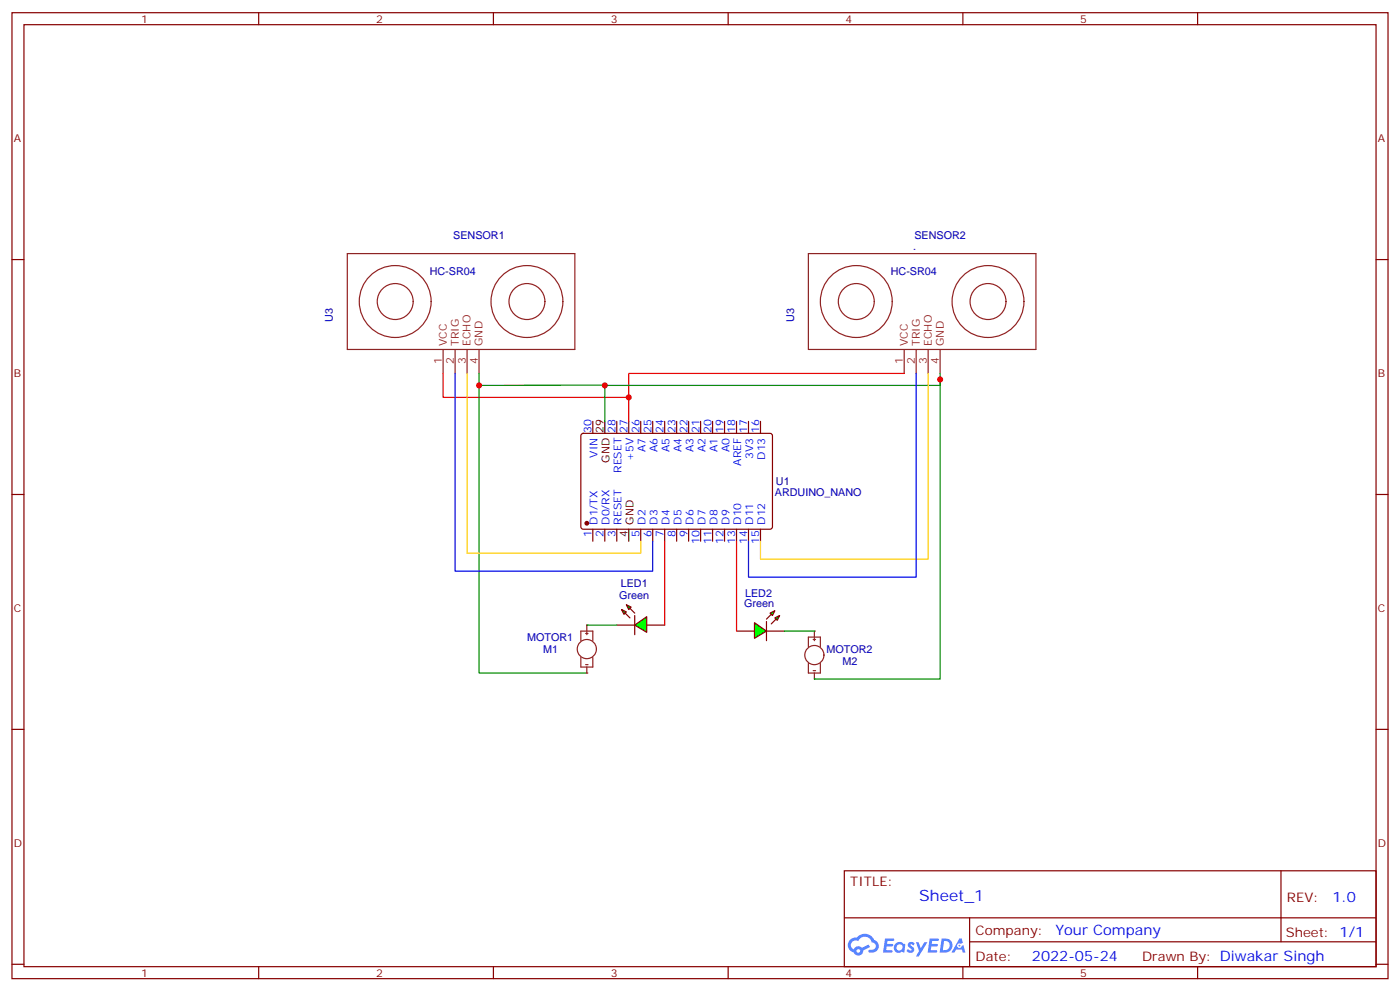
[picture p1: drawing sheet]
<svg xmlns="http://www.w3.org/2000/svg" width="412mm" height="292mm" viewBox="0 0 412 292" stroke-linecap="round" stroke-linejoin="round" font-family="sans-serif">
<g fill="none" stroke="#870000" stroke-width=".35">
<path d="M3.5 3.7h405.4v284.4h-405.4zM7.1 7.3h398.2v277.3h-398.2zM76.2 3.7v3.6M145.3 3.7v3.6M214.5 3.7v3.6M283.6 3.7v3.6M352.8 3.7v3.6M3.5 76.4h3.6M405.3 76.4h3.6M3.5 145.6h3.6M405.3 145.6h3.6M3.5 214.7h3.6"/>
<path d="M405.3 214.7h3.6M248.7 256.3h156.6v28.3h-156.6zM377.3 256.4v20.8M248.7 270.2h156.5M285.6 277.2h119.6M285.6 270.2v14.1M3.5 283.8h3.6M76.2 284.6v3.5M145.3 284.6v3.5M214.5 284.6v3.5M283.6 284.6v3.5M352.8 284.6v3.5"/>
<path d="M405.3 283.8h3.6"/>
</g>
<g fill="#5487ff">
<path d="M267.7 277.5a1.22 1.22 0 0 1 1.7 .3l-.4 .5a.47 .47 0 0 0-.3-.4 .47 .47 0 0 0-.5 .2l.1 .3a1.14 1.14 0 0 1 .8 1.7 1.14 1.14 0 0 1-1.9 0l-.2-.2 .5-.5 .7 .4a.29 .29 0 0 0 .3-.3 .29 .29 0 0 0-.2-.3 1.04 1.04 0 0 1-.6-1.7z"/>
<path d="M260.7 276.3h2.4l.3 .1-.2 .5-1.8 .1-.1 .9h1.5l.3 .3-.3 .4h-1.6l-.2 1.1h1.7l.2 .3-.2 .4h-2.6z"/>
<path d="M273.8 276.3h2.4l.3 .1-.1 .5-1.8 .1-.2 .9h1.6l.3 .3-.4 .4h-1.6l-.1 1.1h1.7l.2 .3-.2 .4h-2.6z"/>
<path d="M282.6 276.3h.7l.3 1.2-.6 .3a.69 .69 0 0 0-1 .3 .69 .69 0 0 0 .4 1 .69 .69 0 0 0 .9-.6l.5-.3 .6 2.2h-.8l-.2-.9h-1.8l-.5 .9h-.8z"/>
<path d="M269.8 277.3h.8l.6 1.9 1.1-1.9h.9l-2.6 4.2h-.8l.9-1.5z"/>
<path d="M277.4 276.3l-.6 4.1h1.3a2.11 2.11 0 0 0 2.5-2.1 2.11 2.11 0 0 0-2.5-2zM278.1 277a1.39 1.39 0 0 1 1.7 1.4 1.39 1.39 0 0 1-1.8 1.3h-.3z"/>
<path d="M263.7 277.9a1.54 1.54 0 0 0-.1 2.1 1.54 1.54 0 0 0 2.2 .2l.6 .2 .3-2.3-.2-.2-.4-.1a1.49 1.49 0 0 0-2.4 .1zM264 278.9a.94 .94 0 0 1 1.8 0 .94 .94 0 0 1-1.8 0z"/>
<path d="M250.4 276.6a2.18 2.18 0 0 0 1.1 3.8 1.44 1.44 0 0 0 1.6 .9 1.44 1.44 0 0 0 1.2-1.5l2-1-.5-.7-1.9 .9a1.47 1.47 0 0 0-2.4 .5 1.39 1.39 0 0 1-.7-2 1.39 1.39 0 0 1 2-.5 2.12 2.12 0 0 1 2.2-1.3 2.12 2.12 0 0 1 1.9 1.7 1.14 1.14 0 0 1 1.1 1.4 1.14 1.14 0 0 1-1.7 .8 .43 .43 0 0 0-.5 .3 .43 .43 0 0 0 .4 .5 1.98 1.98 0 0 0 2.5-1.2 1.98 1.98 0 0 0-1.2-2.5 3.1 3.1 0 0 0-5.3-.7l-.9 .1zM252.3 279.9a.55 .55 0 0 1 1.1 0 .55 .55 0 0 1-1.1 0z"/>
<circle cx="282.6" cy="278.4" r=".26"/>
</g>
<g fill="none" stroke="#870000" stroke-width=".35">
<path d="M171.3 127.8l.5-.2h55.3l.4 .7v27.1l-.7 .4-55.3-.1-.4-.6v-26.8zM174.6 124v3.6M181.7 124v3.6M185.2 124v3.6M188.7 124v3.6M192.3 124v3.6M195.8 124v3.6M199.3 124v3.6M202.8 124v3.6M206.4 124v3.6M209.9 124v3.6M213.4 124v3.6"/>
<path d="M217 124v3.6M220.5 124v3.6M224 124v3.6M174.6 155.8v3.5M178.2 155.8v3.5M181.7 155.8v3.5M188.7 155.8v3.5M192.3 155.8v3.5M195.8 155.8v3.5M199.3 155.8v3.5M202.8 155.8v3.5M206.4 155.8v3.5"/>
<path d="M209.9 155.8v3.5M213.4 155.8v3.5M217 155.8v3.5M220.5 155.8v3.5M224 155.8v3.5M181.7 184h5.3M190.5 184h5.3"/>
</g>
<circle cx="172.9" cy="154" r=".53" fill="#870000" stroke="#870000" stroke-width=".35"/>
<path d="M178.2 124v3.6M185.2 155.8v3.5" fill="none" stroke="#000" stroke-width=".35"/>
<g fill="none" stroke="#8c2424" stroke-width=".35">
<path d="M102.3 74.6h67v28.3h-67zM238.1 74.6h67.1v28.3h-67.1zM130.5 102.9v7M134.1 102.9v7M137.6 102.9v7M141.1 102.9v7M266.3 102.9v7M269.9 102.9v7M273.4 102.9v7M276.9 102.9v7"/>
<circle cx="116.4" cy="88.8" r="10.6"/>
<circle cx="116.4" cy="88.8" r="5.3"/>
<circle cx="155.2" cy="88.8" r="10.6"/>
<circle cx="155.2" cy="88.8" r="5.3"/>
<circle cx="252.2" cy="88.8" r="10.6"/>
<circle cx="252.2" cy="88.8" r="5.3"/>
<circle cx="291" cy="88.8" r="10.6"/>
<circle cx="291" cy="88.8" r="5.3"/>
</g>
<g fill="#0f0" stroke="#870000" stroke-width=".35">
<path d="M183.1 179.4l1.4 .7-.7 .7z"/>
<path d="M184.5 178l1.4 .7-.7 .7z"/>
</g>
<g fill="#870000" stroke="#870000" stroke-width=".35">
<path d="M184.1 180.5l1.5 1.4z"/>
<path d="M185.6 179.1l1.4 1.4z"/>
</g>
<path d="M187 181.2v5.6z" fill="#f00" stroke="#870000" stroke-width=".35"/>
<path d="M187 184l3.5-2.5v4.6z" fill="#0f0" stroke="#870000" stroke-width=".35"/>
<path d="M217 185.8h5.2M225.8 185.8h5.3" fill="none" stroke="#870000" stroke-width=".35"/>
<g fill="#0f0" stroke="#870000" stroke-width=".35">
<path d="M228.2 181.9l1.5-.7-.7 1.4z"/>
<path d="M226.8 180.5l1.4-.7-.7 1.4z"/>
</g>
<g fill="#870000" stroke="#870000" stroke-width=".35">
<path d="M227.2 183.7l1.4-1.5z"/>
<path d="M225.8 182.2l1.4-1.4z"/>
</g>
<path d="M225.8 183v5.6z" fill="#f00" stroke="#870000" stroke-width=".35"/>
<path d="M222.2 183.3l3.6 2.5-3.6 2.1z" fill="#0f0" stroke="#870000" stroke-width=".35"/>
<path d="M130.5 109.9v7.1h54.7M266.3 109.9h-81.1v14.1M195.8 159.3v24.7M217 159.3v26.5" fill="none" stroke="#f00" stroke-width=".35"/>
<path d="M276.9 109.9v3.6h-98.7M178.2 124v-10.6l-37.1 .1v84.6h31.8" fill="none" stroke="#008700" stroke-width=".35"/>
<path d="M137.6 109.9v52.9h51.1v-3.5M273.4 109.9v54.7h-49.4v-5.3" fill="none" stroke="#fc0" stroke-width=".35"/>
<path d="M134.1 109.9v58.2h58.2v-8.8M269.9 109.9v60h-49.4v-10.6" fill="none" stroke="#00f" stroke-width=".35"/>
<g fill="none" stroke="#8c2424" stroke-width=".35">
<path d="M171.1 188.6v-2.8h3.5v2.8M171.1 193.5v2.9h3.5v-2.9M172.5 186.5h.7M172.5 195.7h.7M172.9 184v1.8M172.9 186.1v.7M172.9 196.4v1.7"/>
<circle cx="172.9" cy="191.1" r="2.82"/>
</g>
<g fill="#8c2424">
<circle cx="172.9" cy="184" r=".18"/>
<circle cx="172.9" cy="198.1" r=".18"/>
</g>
<g fill="none" stroke="#8c2424" stroke-width=".35">
<path d="M238.1 190.4v-2.9h3.6v2.9M238.1 195.3v2.8h3.6v-2.8M239.5 188.2h.7M239.5 197.4h.7M239.9 185.8v1.7M239.9 187.9v.7M239.9 198.1v1.8"/>
<circle cx="239.9" cy="192.8" r="2.82"/>
</g>
<g fill="#8c2424">
<circle cx="239.9" cy="185.8" r=".18"/>
<circle cx="239.9" cy="199.9" r=".18"/>
</g>
<path d="M141.1 109.9v3.6M276.9 111.7v88.2h-37M172.9 184h8.8M231.1 185.8h8.8" fill="none" stroke="#008700" stroke-width=".35"/>
<g fill="#c00">
<circle cx="185.2" cy="117" r=".88"/>
<circle cx="276.9" cy="111.7" r=".88"/>
<circle cx="178.2" cy="113.5" r=".88"/>
<circle cx="141.1" cy="113.5" r=".88"/>
</g>
<text font-size="4.6" fill="#00f" x="270.8" y="265.4">Sheet_1</text>
<g font-size="4.2" fill="#00f">
<text x="392.5" y="265.6">1.0</text>
<text x="310.9" y="275.2">Your Company</text>
<text x="304" y="283">2022-05-24</text>
</g>
<g font-size="3.9" fill="#800">
<text x="250.5" y="260.9">TITLE:</text>
<text x="379.1" y="265.6">REV:</text>
<text x="287.4" y="275.1">Company:</text>
<text x="378.7" y="275.7">Sheet: 1/1</text>
<text x="287.4" y="282.8">Date:</text>
<text x="336.4" y="282.9">Drawn By: Diwakar Singh</text>
</g>
<g font-size="3.2" fill="#800">
<text x="41.6" y="6.7">1</text>
<text x="110.8" y="6.7">2</text>
<text x="179.9" y="6.7">3</text>
<text x="249.1" y="6.7">4</text>
<text x="318.2" y="6.7">5</text>
<text x="4.1" y="41.8">A</text>
<text x="405.9" y="41.8">A</text>
<text x="4.1" y="111">B</text>
<text x="405.9" y="111">B</text>
<text x="4.1" y="180.1">C</text>
<text x="405.9" y="180.1">C</text>
<text x="4.1" y="249.3">D</text>
<text x="405.9" y="249.3">D</text>
<text x="41.6" y="287.5">1</text>
<text x="110.8" y="287.5">2</text>
<text x="179.9" y="287.5">3</text>
<text x="249.1" y="287.5">4</text>
<text x="318.2" y="287.5">5</text>
</g>
<g font-size="3.2" fill="#000080">
<text x="133.5" y="70.5">SENSOR1</text>
<text x="269.3" y="70.5">SENSOR2</text>
<text x="269" y="73.6">.</text>
<text x="126.6" y="81">HC-SR04</text>
<text x="262.4" y="81">HC-SR04</text>
<text x="98.1" y="94.7" transform="rotate(-90 98.1 94.7)">U3</text>
<text x="233.9" y="94.7" transform="rotate(-90 233.9 94.7)">U3</text>
<text x="228.6" y="142.8">U1</text>
<text x="228.2" y="146">ARDUINO_NANO</text>
<text x="182.9" y="172.9">LED1</text>
<text x="182.4" y="176.4">Green</text>
<text x="219.2" y="178.7">Green</text>
<text x="219.5" y="175.7">LED2</text>
<text x="155.3" y="188.7">MOTOR1</text>
<text x="160" y="192.3">M1</text>
<text x="243.5" y="192.3">MOTOR2</text>
<text x="248.2" y="195.8">M2</text>
</g>
<g font-size="3.2" fill="#8d2323">
<text x="131.6" y="101.8" transform="rotate(-90 131.6 101.8)">VCC</text>
<text x="135.1" y="101.8" transform="rotate(-90 135.1 101.8)">TRIG</text>
<text x="138.6" y="101.8" transform="rotate(-90 138.6 101.8)">ECHO</text>
<text x="142.2" y="101.8" transform="rotate(-90 142.2 101.8)">GND</text>
<text x="267.4" y="101.8" transform="rotate(-90 267.4 101.8)">VCC</text>
<text x="270.9" y="101.8" transform="rotate(-90 270.9 101.8)">TRIG</text>
<text x="274.5" y="101.8" transform="rotate(-90 274.5 101.8)">ECHO</text>
<text x="278" y="101.8" transform="rotate(-90 278 101.8)">GND</text>
<text x="130.2" y="107" transform="rotate(-90 130.2 107)">1</text>
<text x="133.7" y="107" transform="rotate(-90 133.7 107)">2</text>
<text x="137.2" y="107" transform="rotate(-90 137.2 107)">3</text>
<text x="140.8" y="107" transform="rotate(-90 140.8 107)">4</text>
<text x="266" y="107" transform="rotate(-90 266 107)">1</text>
<text x="269.5" y="107" transform="rotate(-90 269.5 107)">2</text>
<text x="273" y="107" transform="rotate(-90 273 107)">3</text>
<text x="276.6" y="107" transform="rotate(-90 276.6 107)">4</text>
</g>
<g font-size="3.2" fill="#00f">
<text x="174.3" y="127.4" transform="rotate(-90 174.3 127.4)">30</text>
<text x="181.3" y="127.4" transform="rotate(-90 181.3 127.4)">28</text>
<text x="184.9" y="127.4" transform="rotate(-90 184.9 127.4)">27</text>
<text x="188.4" y="127.4" transform="rotate(-90 188.4 127.4)">26</text>
<text x="191.9" y="127.4" transform="rotate(-90 191.9 127.4)">25</text>
<text x="195.4" y="127.4" transform="rotate(-90 195.4 127.4)">24</text>
<text x="199" y="127.4" transform="rotate(-90 199 127.4)">23</text>
<text x="202.5" y="127.4" transform="rotate(-90 202.5 127.4)">22</text>
<text x="206" y="127.4" transform="rotate(-90 206 127.4)">21</text>
<text x="209.5" y="127.4" transform="rotate(-90 209.5 127.4)">20</text>
<text x="213.1" y="127.4" transform="rotate(-90 213.1 127.4)">19</text>
<text x="216.6" y="127.4" transform="rotate(-90 216.6 127.4)">18</text>
<text x="220.1" y="127.4" transform="rotate(-90 220.1 127.4)">17</text>
<text x="223.7" y="127.4" transform="rotate(-90 223.7 127.4)">16</text>
<text x="176" y="134.7" transform="rotate(-90 176 134.7)">VIN</text>
<text x="186.6" y="135.7" transform="rotate(-90 186.6 135.7)">+5V</text>
<text x="190.1" y="133.1" transform="rotate(-90 190.1 133.1)">A7</text>
<text x="193.7" y="133.1" transform="rotate(-90 193.7 133.1)">A6</text>
<text x="197.2" y="133.1" transform="rotate(-90 197.2 133.1)">A5</text>
<text x="200.7" y="133.1" transform="rotate(-90 200.7 133.1)">A4</text>
<text x="204.3" y="133.1" transform="rotate(-90 204.3 133.1)">A3</text>
<text x="207.8" y="133.1" transform="rotate(-90 207.8 133.1)">A2</text>
<text x="211.3" y="133.1" transform="rotate(-90 211.3 133.1)">A1</text>
<text x="214.8" y="133.1" transform="rotate(-90 214.8 133.1)">A0</text>
<text x="218.4" y="137.1" transform="rotate(-90 218.4 137.1)">AREF</text>
<text x="221.9" y="135.1" transform="rotate(-90 221.9 135.1)">3V3</text>
<text x="225.4" y="135.3" transform="rotate(-90 225.4 135.3)">D13</text>
<text x="183.1" y="139.2" transform="rotate(-90 183.1 139.2)">RESET</text>
<text x="176" y="154.5" transform="rotate(-90 176 154.5)">D1/TX</text>
<text x="179.6" y="154.5" transform="rotate(-90 179.6 154.5)">D0/RX</text>
<text x="183.1" y="154.5" transform="rotate(-90 183.1 154.5)">RESET</text>
<text x="190.1" y="154.5" transform="rotate(-90 190.1 154.5)">D2</text>
<text x="193.7" y="154.5" transform="rotate(-90 193.7 154.5)">D3</text>
<text x="197.2" y="154.5" transform="rotate(-90 197.2 154.5)">D4</text>
<text x="200.7" y="154.5" transform="rotate(-90 200.7 154.5)">D5</text>
<text x="204.3" y="154.5" transform="rotate(-90 204.3 154.5)">D6</text>
<text x="207.8" y="154.5" transform="rotate(-90 207.8 154.5)">D7</text>
<text x="211.3" y="154.5" transform="rotate(-90 211.3 154.5)">D8</text>
<text x="214.8" y="154.5" transform="rotate(-90 214.8 154.5)">D9</text>
<text x="218.4" y="154.5" transform="rotate(-90 218.4 154.5)">D10</text>
<text x="221.9" y="154.5" transform="rotate(-90 221.9 154.5)">D11</text>
<text x="225.4" y="154.5" transform="rotate(-90 225.4 154.5)">D12</text>
<text x="174.3" y="158" transform="rotate(-90 174.3 158)">1</text>
<text x="177.8" y="158" transform="rotate(-90 177.8 158)">2</text>
<text x="181.3" y="158" transform="rotate(-90 181.3 158)">3</text>
<text x="188.4" y="158" transform="rotate(-90 188.4 158)">5</text>
<text x="191.9" y="158" transform="rotate(-90 191.9 158)">6</text>
<text x="195.4" y="158" transform="rotate(-90 195.4 158)">7</text>
<text x="199" y="158" transform="rotate(-90 199 158)">8</text>
<text x="202.5" y="158" transform="rotate(-90 202.5 158)">9</text>
<text x="206" y="160" transform="rotate(-90 206 160)">10</text>
<text x="209.5" y="160" transform="rotate(-90 209.5 160)">11</text>
<text x="213.1" y="160" transform="rotate(-90 213.1 160)">12</text>
<text x="216.6" y="160" transform="rotate(-90 216.6 160)">13</text>
<text x="220.1" y="160" transform="rotate(-90 220.1 160)">14</text>
<text x="223.7" y="160" transform="rotate(-90 223.7 160)">15</text>
</g>
<g font-size="3.2">
<text x="177.8" y="127.4" transform="rotate(-90 177.8 127.4)">29</text>
<text x="179.6" y="136.2" transform="rotate(-90 179.6 136.2)">GND</text>
<text x="186.6" y="154.5" transform="rotate(-90 186.6 154.5)">GND</text>
<text x="184.9" y="158" transform="rotate(-90 184.9 158)">4</text>
</g>
</svg>
